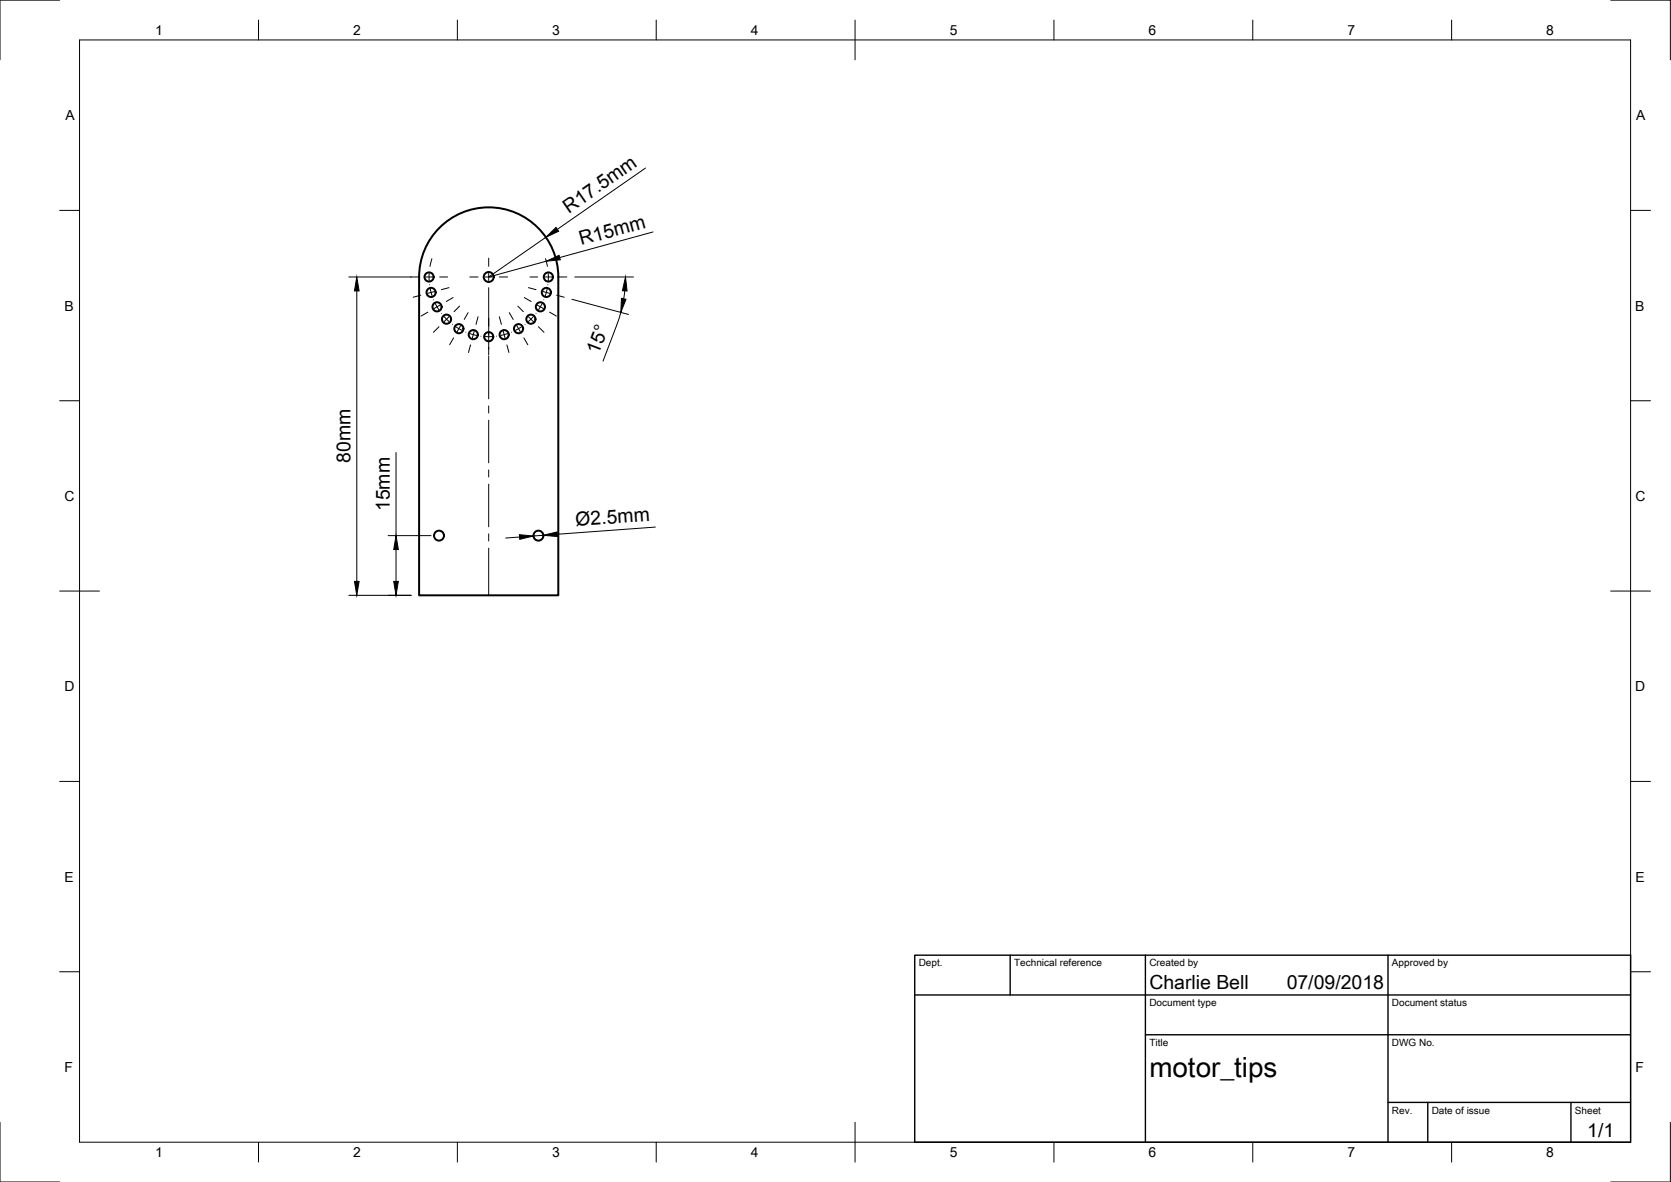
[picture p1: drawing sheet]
<svg xmlns="http://www.w3.org/2000/svg" width="420mm" height="297mm" viewBox="0 0 420 297" stroke-linecap="round" stroke-linejoin="round" font-family="sans-serif">
<!-- layer: Visible -->
<g fill="none" stroke="#000" stroke-width=".5">
<path d="M110 57.8a17.5 17.5 0 0 1 19.2-4.5 17.5 17.5 0 0 1 11.2 16.3v80h-35v-80a17.4 17.4 0 0 1 4.6-11.8z"/>
<circle cx="107.9" cy="69.6" r="1.15"/>
<circle cx="108.4" cy="73.5" r="1.15"/>
<circle cx="109.9" cy="77.1" r="1.15"/>
<circle cx="122.9" cy="69.6" r="1.25"/>
<circle cx="135.9" cy="77.1" r="1.15"/>
<circle cx="137.4" cy="73.5" r="1.15"/>
<circle cx="137.9" cy="69.6" r="1.15"/>
<circle cx="112.3" cy="80.2" r="1.15"/>
<circle cx="115.4" cy="82.6" r="1.15"/>
<circle cx="119" cy="84.1" r="1.15"/>
<circle cx="122.9" cy="84.6" r="1.15"/>
<circle cx="126.8" cy="84.1" r="1.15"/>
<circle cx="130.4" cy="82.6" r="1.15"/>
<circle cx="133.5" cy="80.2" r="1.15"/>
<circle cx="110.4" cy="134.6" r="1.25"/>
<circle cx="135.4" cy="134.6" r="1.25"/>
</g>
<!-- layer: Border -->
<g fill="none" stroke="#000" stroke-width=".25">
<path d="M15 0h-15v15M20 10h390v277h-390zM65 5v5M115 5v5M165 5v5M215 5v10M265 5v5M315 5v5M365 5v5M405 0h15v15M15 52.9h5M410 52.9h5"/>
<path d="M15 100.7h5M410 100.7h5M15 148.5h10M405 148.5h10M15 196.4h5M410 196.4h5M15 244.2h5M410 244.2h5M0 282v15h15M65 287v5M115 287v5M165 287v5"/>
<path d="M215 282v10M265 287v5M315 287v5M365 287v5M420 282v15h-15"/>
</g>
<!-- layer: TitleBlock -->
<path d="M230 240h180v47h-180zM230 250h180M254 240v10M288 240v47M349 240v47M288 260h122M349 277h61M359 277v10M395 277v10" fill="none" stroke="#000" stroke-width=".35"/>
<!-- layer: Center Lines -->
<g fill="none" stroke="#000" stroke-width=".25">
<path d="M103.2 69.6h2M105.8 74.2l-1.9 .5M107 69.6h1.8M107.6 78.4l-1.7 1M107.9 68.7v1.8M108 71.6h.1M108.2 72.6l.5 1.7M108.6 65l-.5 1.9M109 75.3v.1M109.3 73.3l-1.8 .4M109.5 76.3l.9 1.6M110.6 69.6h1.9"/>
<path d="M110.7 76.7l-1.6 .9M111 78.7h.1M111.7 79.6l1.2 1.2M112.9 72.3l-1.9 .5M112.9 79.6l-1.3 1.2M113.9 74.8l-1.7 1M115.6 76.9l-1.4 1.4M117.7 78.6l-1 1.7M118.1 69.6h2.1M120.2 79.6l-.5 1.9M122 69.6h1.8M122.9 64.9v2"/>
<path d="M122.9 68.7v1.8M122.9 72.3v13.2M125.6 79.6l.5 1.9M125.6 69.6h2M128.1 78.6l.9 1.7M130.2 76.9l1.4 1.4M131.8 74.8l1.8 1M132.9 79.6l1.2 1.2M132.9 72.3l1.9 .5M133.2 69.6h2M134.1 79.6l-1.3 1.2M134.8 78.7h.1"/>
<path d="M135.1 76.7l1.5 .9M136.3 76.3l-.9 1.6M136.5 73.3l1.7 .4M136.7 75.3v.1M137 69.6h1.8M137.2 65l.4 1.9M137.6 72.6l-.5 1.7M137.8 71.6h.1M137.9 68.7v1.8M138.2 78.4l1.7 1M140 74.2l1.9 .5M140.6 69.6h1.9"/>
<path d="M110.4 82.1l-1.4 1.4M113.7 81.5h.1M114 84.9l-.9 1.7M114.6 82.1l1.6 .9M115.8 81.8l-.9 1.6M117.1 83.5h.1M118.1 83.8l1.8 .5M118.3 86.7l-.5 1.9M119.2 83.2l-.4 1.8M120.9 84.5h.1M122 84.6h1.8M122.9 85.9v3.4"/>
<path d="M122.9 89.5v10.7M124.8 84.5h.1M126.5 83.2l.5 1.8M127.5 86.7l.5 1.9M127.6 83.8l-1.7 .5M128.6 83.5h.1M129.9 81.8l.9 1.6M131.1 82.1l-1.5 .9M131.7 84.9l1 1.7M132 81.5h.1M135.4 82.1l1.4 1.4M122.9 102v1.8"/>
<path d="M122.9 105.6v10.7M122.9 118.1v1.8M122.9 121.7v10.7M122.9 134.2v1.8M122.9 137.7v11.9"/>
</g>
<!-- layer: Dimensions -->
<g fill="none" stroke="#000" stroke-width=".25">
<path d="M137.3 59.6l-14.4 10 14.4-4M162.3 42.2l-22.2 15.4M164.2 58.3l-23.5 6.4M87.7 69.6h15.7M89.7 73.1v73M143.8 75.2l14.2 3.8M144.5 69.6h14.8M156.1 78.5l-.9 2.8-3.6 9.5M157.1 73.1l-.3 2M99.6 113.7v20.9M97.6 134.6h10.8M99.6 138.1v8"/>
<path d="M130.6 135l-3.4 .2M136.6 134.5l-2.5 .2M164.8 132.5l-24.7 1.8M87.7 149.6h15.7"/>
</g>
<path d="M137.3 59.6l2.5-2.4 .7 .9zM89.7 69.6l.6 3.5h-1.2zM137.3 65.6l3.3-1.4 .3 1.1zM157.3 69.6l.4 3.5h-1.2zM156.3 75l1.1 .2-1.3 3.3zM99.6 134.6l.6 3.5h-1.2zM130.6 134.4l3.5 .3-3.4 .8zM136.6 134.5l3.5-.8 .1 1.1zM89.1 146.1h1.2l-.6 3.5zM99 146.1h1.2l-.6 3.5z" fill="#000" stroke="#000" stroke-width=".25"/>
<text font-size="7" x="289" y="270.5">motor_tips</text>
<g font-size="4.9">
<text x="143" y="53.7" transform="rotate(-35 143 53.7)">R17.5mm</text>
<text x="146.1" y="61.6" transform="rotate(-15 146.1 61.6)">R15mm</text>
<text x="150.5" y="89.3" transform="rotate(-69 150.5 89.3)">15°</text>
<text x="88.2" y="116.3" transform="rotate(-90 88.2 116.3)">80mm</text>
<text x="98" y="128.5" transform="rotate(-90 98 128.5)">15mm</text>
<text x="144.8" y="132.3" transform="rotate(-4 144.8 132.3)">Ø2.5mm</text>
<text x="289" y="248.5">Charlie Bell</text>
<text x="323.5" y="248.5">07/09/2018</text>
<text x="399.1" y="285.6">1/1</text>
</g>
<g font-size="3.5">
<text x="39" y="8.8">1</text>
<text x="88.8" y="8.8">2</text>
<text x="138.8" y="8.8">3</text>
<text x="188.7" y="8.8">4</text>
<text x="238.8" y="8.8">5</text>
<text x="288.7" y="8.8">6</text>
<text x="338.8" y="8.8">7</text>
<text x="388.8" y="8.8">8</text>
<text x="16.4" y="30.2">A</text>
<text x="411.4" y="30.2">A</text>
<text x="16.2" y="78">B</text>
<text x="411.2" y="78">B</text>
<text x="16.2" y="125.9">C</text>
<text x="411.2" y="125.9">C</text>
<text x="16.2" y="173.7">D</text>
<text x="411.2" y="173.7">D</text>
<text x="16.2" y="221.5">E</text>
<text x="411.2" y="221.5">E</text>
<text x="16.2" y="269.4">F</text>
<text x="411.2" y="269.4">F</text>
<text x="39" y="290.8">1</text>
<text x="88.8" y="290.8">2</text>
<text x="138.8" y="290.8">3</text>
<text x="188.7" y="290.8">4</text>
<text x="238.8" y="290.8">5</text>
<text x="288.7" y="290.8">6</text>
<text x="338.8" y="290.8">7</text>
<text x="388.8" y="290.8">8</text>
</g>
<g font-size="2.5">
<text x="231" y="242.8">Dept.</text>
<text x="255" y="242.8">Technical reference</text>
<text x="289" y="242.8">Created by</text>
<text x="350" y="242.8">Approved by</text>
<text x="289" y="252.8">Document type</text>
<text x="350" y="252.8">Document status</text>
<text x="289" y="262.8">Title</text>
<text x="350" y="262.8">DWG No.</text>
<text x="350" y="279.8">Rev.</text>
<text x="360" y="279.8">Date of issue</text>
<text x="396" y="279.8">Sheet</text>
</g>
</svg>
